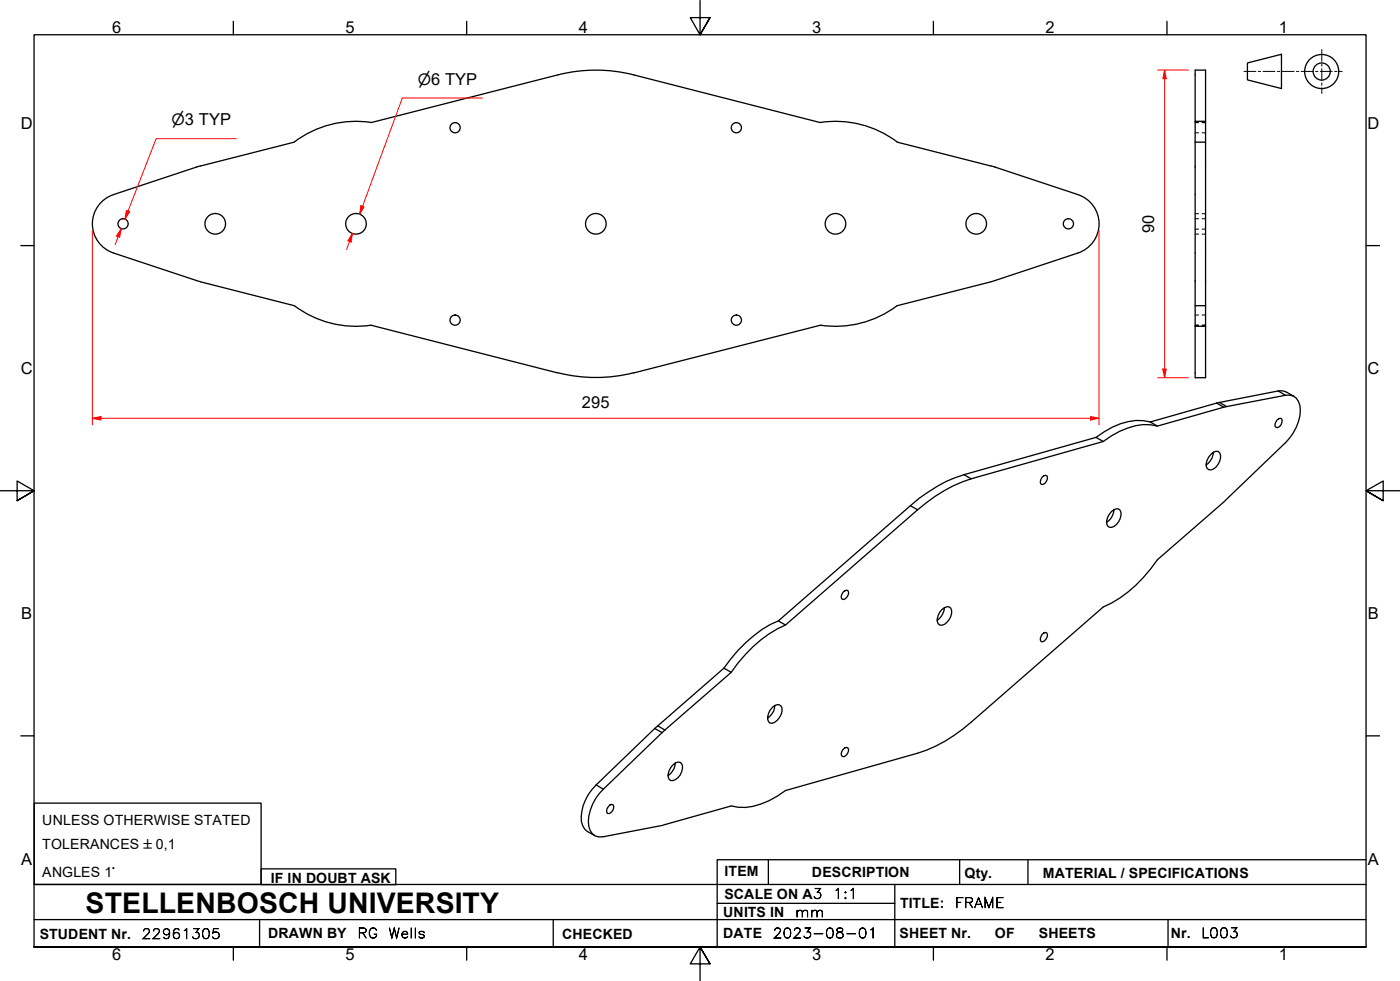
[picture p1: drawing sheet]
<svg xmlns="http://www.w3.org/2000/svg" width="410mm" height="287mm" viewBox="0 0 410 287" stroke-linecap="round" stroke-linejoin="round" font-family="sans-serif">
<!-- layer: Visible Edges(ISO) -->
<g fill="none" stroke="#000" stroke-width=".38">
<path d="M163.3 21.9l-54.7 13.9a30 30 0 0 0-22.4 5.8l-27.5 7M163.4 21.9a44.8 44.8 0 0 1 22.1 0l54.7 13.9a30 30 0 0 1 22.5 5.8l27.4 7M349.9 35.5h3.1M58.7 48.6l-25.5 8.4a9 9 0 0 0-6.1 8.5 9 9 0 0 0 6.1 8.5M290.2 48.6l25.5 8.4a9 9 0 0 1 6.1 8.5 9 9 0 0 1-6.1 8.5M349.9 41.6h3.1v47.9h-3.1v-69h3.1v21.1M33.2 74.1l24.9 8.2 28.1 7.2a30.1 30.1 0 0 0 22.4 5.7M315.7 74.1l-25.5 8.4M108.6 95.2l54.7 14M240.2 95.2l-54.6 13.9a45 45 0 0 1-22.2 0M290.1 82.5l-27.4 7a30 30 0 0 1-22.5 5.7M349.9 89.5v21.1h3.1v-21.1"/>
<path d="M349.9 95.5h3.1M378.9 116a5.7 5.7 0 0 0-4.6-1.6l-18.1 3.6-19.4 5.5 2.1 1.2 19.4-5.5 18.1-3.5a3.4 3.4 0 0 1 4.2 3 13.2 13.2 0 0 1-4.2 10.9l-18.1 17.4-19.4 16.8a38.1 38.1 0 0 1-15.9 13.9l-38.6 33.7a42.3 42.3 0 0 1-15.7 9.1l-38.7 10.9a20.9 20.9 0 0 1-13.9 4.9l-2-.4-20.2 5.7-17.2 3.3a3.4 3.4 0 0 1-4.3-3 13.2 13.2 0 0 1 4.3-10.9l18-17.3 19.4-16.9-2.1-1.2M305.1 139.7l.5-.4h.9a1.87 1.87 0 0 1-1.6 2.5 1.55 1.55 0 0 1 .2-2.1zM320.9 128l-38.6 11a42.3 42.3 0 0 0-15.7 9l-38.7 33.8 2.1 1.2 38.7-33.8a43.7 43.7 0 0 1 15.7-9l38.6-11M320.9 128l2.1 1.2M336.8 123.5a17 17 0 0 0-13.5 2.9l-2.4 1.6M338.9 124.7a17 17 0 0 0-13.5 2.9l-2.4 1.6M355.3 132.4a4 4 0 0 0-1.9 4.7 1.7 1.7 0 0 0 2.6-.4 4.1 4.1 0 0 0 1.1-4.2l-.4-.3-.7-.1-.7 .3a4.6 4.6 0 0 1-2.1 3.7M373.9 123l.5-.4 .5-.2 .4 .2a1.79 1.79 0 0 1-1.6 2.5 1.39 1.39 0 0 1 .2-2.1zM326.1 149.2a4 4 0 0 0-1.8 4.7 1.7 1.7 0 0 0 2.6-.3 4.1 4.1 0 0 0 1.1-4.2l-.5-.4-.6-.1-.8 .3a4.4 4.4 0 0 1-2.1 3.7M246.9 173.3l1-.6 .4 .2a1.87 1.87 0 0 1-1.6 2.6 1.47 1.47 0 0 1 .2-2.2zM276.5 177.9a4 4 0 0 0-1.8 4.7 1.63 1.63 0 0 0 2.5-.4 3.9 3.9 0 0 0 1.2-4.2l-.5-.4-1.4 .3a5 5 0 0 1-2.1 3.7"/>
<path d="M212 195.6a481.1 481.1 0 0 0-38.6 35.5 12.8 12.8 0 0 0-3.2 9.4 5.1 5.1 0 0 0 4 4.1M227.9 181.8a37.5 37.5 0 0 0-15.9 13.8M230 183a37 37 0 0 0-15.9 13.8M305.1 185.7l1-.6 .4 .2a1.87 1.87 0 0 1-1.6 2.5 1.64 1.64 0 0 1 .2-2.1zM226.9 206.5a4.1 4.1 0 0 0-1.9 4.8 1.6 1.6 0 0 0 2.6-.5 3.9 3.9 0 0 0 1.1-4.1l-.5-.4h-.6l-.7 .2a4.4 4.4 0 0 1-2.1 3.7M246.9 219.3l.5-.4 .5-.1 .4 .2a1.79 1.79 0 0 1-1.6 2.4 1.39 1.39 0 0 1 .2-2.1zM178.2 236l.4-.4h.9a1.8 1.8 0 0 1-1.6 2.5 1.49 1.49 0 0 1 .3-2.1zM197.7 223.3a4.1 4.1 0 0 0-1.8 4.8 1.78 1.78 0 0 0 2.6-.4 4 4 0 0 0 1.1-4.2l-.5-.3-.6-.1-.8 .2a4.6 4.6 0 0 1-2.1 3.7"/>
<circle cx="133.3" cy="37.4" r="1.49"/>
<circle cx="215.6" cy="37.4" r="1.49"/>
<circle cx="36" cy="65.5" r="1.49"/>
<circle cx="63" cy="65.5" r="3"/>
<circle cx="104.2" cy="65.5" r="3"/>
<circle cx="174.5" cy="65.5" r="3"/>
<circle cx="244.6" cy="65.5" r="3"/>
<circle cx="285.8" cy="65.5" r="3"/>
<circle cx="312.8" cy="65.5" r="1.49"/>
<circle cx="133.3" cy="93.7" r="1.49"/>
<circle cx="215.6" cy="93.7" r="1.49"/>
</g>
<!-- layer: Hidden Edges(ISO) -->
<g fill="none" stroke="#000" stroke-width=".29">
<path d="M349.9 35.9h1.1M349.9 38.9h1.1M352 35.9h1M352 38.9h1M349.9 68.5h1.1M349.9 62.6h1.1M349.9 67.1h1.1M349.9 64h1.1M352 68.5h1M352 62.6h1M352 67.1h1M352 64h1"/>
<path d="M349.9 95.2h1.1M349.9 92.2h1.1M352 95.2h1M352 92.2h1"/>
</g>
<!-- layer: Visible Tangent Edges(ISO) -->
<path d="M356.2 118l2.1 1.2M357.1 117.8l2.1 1.2M374.3 114.4l2.1 1.3M282.3 139l2.1 1.2M266.6 148l2.1 1.2M191.7 213.2l2.2 1.3M192.6 212.5l2.1 1.2M174.6 229.8l2.1 1.2" fill="none" stroke="#000" stroke-width=".38"/>
<!-- layer: Border_0 -->
<g fill="none" stroke="#000" stroke-width=".38">
<path d="M68.3 6.2v4M136.7 6.2v4M205 .1v10.1l-2.9-5h5.8l-2.9 5 2.9-5M273.3 6.2v4M341.7 6.2v4M6.1 71.9h3.9M400 71.9h3.9M0 143.7h10l-5-2.9v5.8l5-2.9-5 2.9M410 143.7h-10l5-2.9v5.8l-5-2.9 5 2.9M6.1 215.4h3.9M400 215.4h3.9M10 277.2v-267h390v267h-390h390"/>
<path d="M68.3 277.2v3.9M136.7 277.2v3.9M273.3 277.2v3.9M341.7 277.2v3.9M207.9 282.1l-2.9-4.9 2.9 4.9h-5.8l2.9-4.9v10"/>
</g>
<!-- layer: Sketch Geometry(ISO) -->
<g fill="none" stroke="#000" stroke-width=".38">
<path d="M365.3 18.4l9.9-2.5v10l-9.9-2.5zM10 235.1h66.5v23.8h-66.5zM10 258.9h390M76.5 254.3h39.4v4.7h-39.4zM225 251.7v7.2M262 258.9v18.3M281 251.7v7.2M301 251.7v7.2M400 251.7h-190v25.5M10 277.2h390M10 269.2h390M76 269.2v8"/>
<path d="M162 269.2v8M210 264.4h52M342 269.2v8"/>
<circle cx="387" cy="20.9" r="5"/>
<circle cx="387" cy="20.9" r="2.51"/>
</g>
<g fill="none" stroke="#000" stroke-width=".29">
<path d="M387 14.5v3.5M387 18.7v.7M364.2 20.9h3.5M368.4 20.9h.7M369.8 20.9h3.5M374 20.9h.7M375.4 20.9h3.5M379.6 20.9h.7M381 20.9h3.5M385.2 20.9h.7M386.6 20.9h3.5M387 20.1v3.5"/>
<path d="M387 24.3v.7M387 25.7v1.7M390.8 20.9h.7M392.2 20.9h.8"/>
</g>
<!-- layer: Dimensions(ISO) -->
<path d="M106.2 60.4l-.9 2.4" fill="none" stroke="#f00" stroke-width=".29"/>
<path d="M105.7 60.2l.9 .3-1.3 2.3z" fill-rule="evenodd" fill="#f00"/>
<path d="M103.2 68.3l-.8 2.4M105.7 60.2l.9 .3-1.3 2.3z" fill="none" stroke="#f00" stroke-width=".29"/>
<path d="M103.2 68.3l-.4 2.6-.9-.4z" fill-rule="evenodd" fill="#f00"/>
<path d="M141.3 28.7h-23.5l-12.5 34.1M37.5 61.8l-.9 2.3M102.4 70.7l-.9 2.3M103.2 68.3l-.4 2.6-.9-.4z" fill="none" stroke="#f00" stroke-width=".29"/>
<path d="M37 61.6l1 .4-1.4 2.1z" fill-rule="evenodd" fill="#f00"/>
<path d="M35.5 66.9l-.9 2.4M37 61.6l1 .4-1.4 2.1z" fill="none" stroke="#f00" stroke-width=".29"/>
<path d="M35.5 66.9l-.4 2.5-1-.3z" fill-rule="evenodd" fill="#f00"/>
<path d="M69.2 40.6h-23.5l-9.1 23.5M34.6 69.3l-.9 2.3M35.5 66.9l-.4 2.5-1-.3zM27.1 122.4h2.4" fill="none" stroke="#f00" stroke-width=".29"/>
<path d="M27.1 122.4l2.4-.5v1.1z" fill-rule="evenodd" fill="#f00"/>
<path d="M27.1 122.4l2.4-.5v1.1zM319.3 122.4h2.5" fill="none" stroke="#f00" stroke-width=".29"/>
<path d="M319.3 121.9l2.5 .5-2.5 .6z" fill-rule="evenodd" fill="#f00"/>
<path d="M341 20.5v2.6M27.1 67.5v56.9M321.8 67.5v56.9M29.5 122.4h289.8M319.3 121.9l2.5 .5-2.5 .6z" fill="none" stroke="#f00" stroke-width=".29"/>
<path d="M341 20.5l.5 2.6h-1z" fill-rule="evenodd" fill="#f00"/>
<path d="M341 20.5l.5 2.6h-1zM341 108v2.6" fill="none" stroke="#f00" stroke-width=".29"/>
<path d="M340.5 108h1l-.5 2.6z" fill-rule="evenodd" fill="#f00"/>
<path d="M339 20.5h9M341 23.1v84.9M339 110.6h9M340.5 108h1l-.5 2.6z" fill="none" stroke="#f00" stroke-width=".29"/>
<text font-size="8.3" x="25.1" y="267.2">STELLENBOSCH UNIVERSITY</text>
<g font-size="4.8">
<text x="32.8" y="9.7">6</text>
<text x="101.2" y="9.7">5</text>
<text x="169.5" y="9.7">4</text>
<text x="237.8" y="9.7">3</text>
<text x="306.1" y="9.7">2</text>
<text x="374.5" y="9.7">1</text>
<text x="6.1" y="37.8">D</text>
<text x="400.4" y="37.8">D</text>
<text x="337.9" y="68.3" transform="rotate(-90 337.9 68.3)">90</text>
<text x="6.1" y="109.6">C</text>
<text x="400.4" y="109.6">C</text>
<text x="170.4" y="119.4">295</text>
<text x="6.2" y="181.3">B</text>
<text x="400.5" y="181.3">B</text>
<text x="6.2" y="253.1">A</text>
<text x="400.5" y="253.1">A</text>
<text x="32.8" y="281.1">6</text>
<text x="101.2" y="281.1">5</text>
<text x="169.5" y="281.1">4</text>
<text x="237.8" y="281.1">3</text>
<text x="306.1" y="281.1">2</text>
<text x="374.5" y="281.1">1</text>
</g>
<g font-size="4.6">
<text x="122.3" y="24.8">⌀6 TYP</text>
<text x="50.2" y="36.7">⌀3 TYP</text>
</g>
<g font-size="4.1">
<text x="12.4" y="241.5">UNLESS OTHERWISE STATED</text>
<text x="12.4" y="248.5">TOLERANCES ±0,1</text>
<text x="12.4" y="256.6">ANGLES 1°</text>
<text x="212.2" y="256.5">ITEM</text>
<text x="237.7" y="256.7">DESCRIPTION</text>
<text x="282.4" y="256.9">Qty.</text>
<text x="305.4" y="256.9">MATERIAL / SPECIFICATIONS</text>
<text x="79.3" y="258.5">IF IN DOUBT ASK</text>
<text x="212.1" y="263">SCALE ON A3</text>
<text x="211.8" y="268.4">UNITS IN</text>
<text x="263.5" y="265.7">TITLE:</text>
<text x="11.6" y="274.8">STUDENT Nr.</text>
<text x="78.5" y="274.6">DRAWN BY</text>
<text x="164.6" y="274.8">CHECKED</text>
<text x="211.8" y="274.6">DATE</text>
<text x="263.4" y="274.6">SHEET Nr.</text>
<text x="291.3" y="274.6">OF</text>
<text x="304.2" y="274.6">SHEETS</text>
<text x="342.8" y="274.5">Nr.</text>
</g>
<g font-size="4">
<text x="243.9" y="263">1:1</text>
<text x="232.8" y="268.4">mm</text>
<text x="279.6" y="265.7">FRAME</text>
<text x="41.5" y="274.8">22961305</text>
<text x="104.6" y="274.6">RG</text>
<text x="113.7" y="274.6">Wells</text>
<text x="226.3" y="274.6">2023-08-01</text>
<text x="351.7" y="274.5">L003</text>
</g>
</svg>
